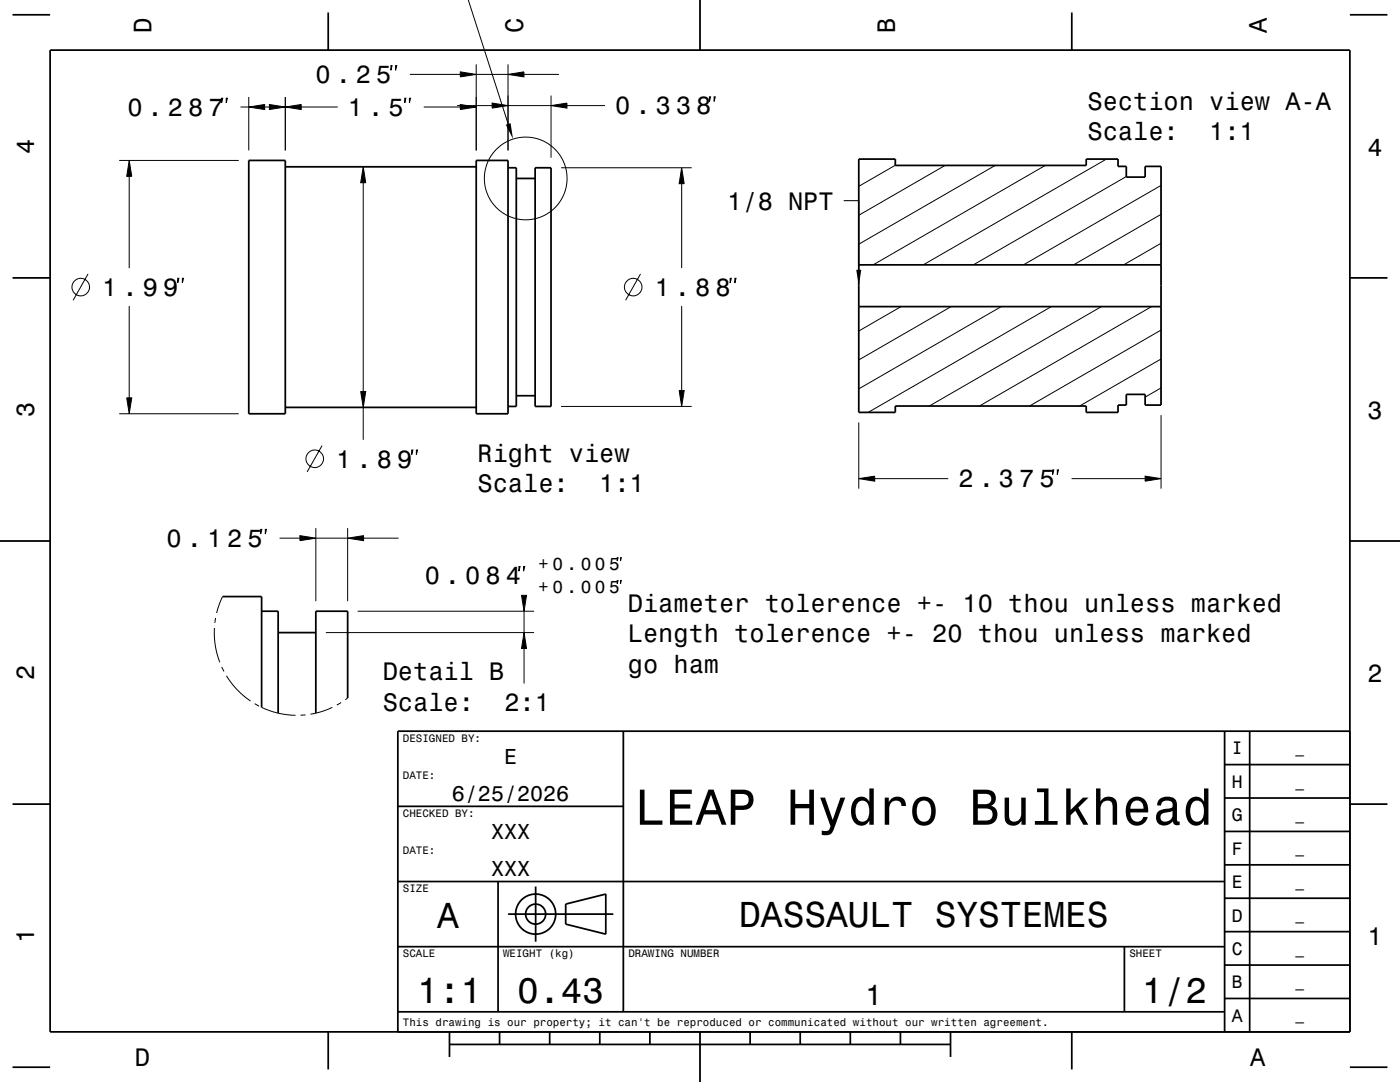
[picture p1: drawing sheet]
<svg xmlns="http://www.w3.org/2000/svg" width="279mm" height="216mm" viewBox="0 0 279 216" stroke-linecap="round" stroke-linejoin="round" font-family="sans-serif">
<g fill="none" stroke="#000" stroke-width=".2">
<path d="M93.5 0l7.9 24.7M44.2 19.6h.2l-.2 .9zM45.2 19.6h.2l-.2 .9zM49.6 19.4v10.6M56.9 19.4v10.6M78 13.1h.2l-.2 .9zM78.9 13.1h.3l-.3 .9zM80.8 19.6h.2l-.2 .9zM81.7 19.6h.2l-.2 .9zM81.8 14.8h10.1M91.9 14.3l3.1 .5-3.1 .5zM95 12.8v17.2"/>
<path d="M95 14.8h6.4M101.4 14.8l3.2-.5v1zM101.4 12.8v17.2M104.6 14.8h6.9M110 19.1v12.4M141.6 19.3h.2l-.2 1zM142.5 19.3h.2l-.2 1zM23.8 32h23.8M25.8 32l.5 3.2h-1zM25.8 35.2v18.3M48 21.4h1.6M49.6 21.4l3.2-.5v1z"/>
<path d="M52.8 21.4h1M53.8 20.9l3.1 .5-3.1 .5zM56.9 21.4l3.2-.5v1zM60.1 21.4h7.3M72.5 33.3l.5 3.2h-1zM72.5 36.5v41.6M84.6 21.4h7.3M91.2 21.1h7M91.9 20.9l3.1 .5-3.1 .5zM98.2 20.6l3.2 .5-3.2 .5zM101.4 21.1h8.6M110 21.1l3.1-.5v1z"/>
<path d="M112 33.5h26M113.1 21.1h7.7M136 33.5l.5 3.2h-1zM136 36.7v16.8M178.7 33l-7.3 4.2M188.6 33l-17.2 10M198.6 33l-27.2 15.7M208.6 33l-34.3 19.8M220.8 31.7l-36.5 21.1M224.8 35.2l-30.5 17.6M231.7 37l-27.4 15.8M17.6 54.7l-3 5.2"/>
<path d="M35.5 55.5h.2l-.2 1zM36.4 55.5h.2l-.2 1zM127.8 54.7l-2.9 5.2M145.7 55.5h.3l-.3 1zM146.7 55.5h.2l-.2 1zM168.4 40h3v13.8M231.7 48.5l-7.4 4.3M231.7 42.8l-17.4 10M25.3 79.4h1l-.5 3.2zM25.8 61.1v18.3M72 78.1h1l-.5 3.2zM135.5 77.9h1l-.5 3.2z"/>
<path d="M136 61.1v16.8M179.8 61.2l-8.4 4.9M189.8 61.2l-18.4 10.6M199.8 61.2l-28.4 16.4M209.8 61.2l-36.5 21.1M219.8 61.2l-34.3 19.8M229.8 61.2l-34.3 19.8M231.7 77.4l-3.2 1.8M231.7 71.6l-16.2 9.4M231.7 65.9l-26.2 15.1M23.8 82.6h23.8M64.3 88.9l-3 5.3"/>
<path d="M72.5 81.3v6.5M82.2 89.8h.2l-.2 .9zM83.1 89.8h.2l-.2 .9zM112 81.1h26M171.4 95.5l3.2-.5v1zM171.4 84.3v13.2M174.6 95.5h14.6M210.1 93.8h.2l-.2 .9zM211 93.8h.2l-.2 .9zM213.9 95.5h14.6M228.5 95l3.2 .5-3.2 .5zM231.7 82.8v14.7"/>
<path d="M44.4 119l-1.2 3.3M52 105.6h.2l-.2 1zM52.9 105.6h.3l-.3 1zM55.8 107.4h4.1M59.9 106.9l3.1 .5-3.1 .5zM63 105.4v14.6M63 107.4h6.4M69.4 107.4l3.2-.5v1zM69.4 105.4v14.6M72.6 107.4h6.9M103.6 113h.2l-.2 1zM104.1 118.8h1l-.5 3.2z"/>
<path d="M104.5 113h.2l-.2 1zM123.2 111.3h.1l-.1 .6zM123.2 115.8h.1l-.1 .7zM123.8 111.3h.2l-.2 .6zM123.8 115.8h.2l-.2 .7zM42.8 125.3l.2 3.5 .9 3.4M43 123.3l-.1 1M44.3 133.1l.4 .9M45.2 134.8l2.1 2.8 2.7 2.3M65 126.2h41.6M69.4 139.3l-.5 .3M71.4 122h35.2"/>
<path d="M104.6 126.2l.5 3.2h-1zM104.6 122v4.2M104.6 129.4v7M50.8 140.4l.9 .5M52.2 141.1h.1M52.2 141.1l3.3 1.2M55.5 142.3h.1M55.5 142.3l3.5 .4M61 142.6l-1 .1M66.3 141.1l-2.1 .9-2.2 .5M68.1 140.2l-.9 .5"/>
<circle cx="104.9" cy="35.6" r="8.3"/>
<circle cx="16.1" cy="57.3" r="1.75"/>
<circle cx="126.4" cy="57.3" r="1.76"/>
<circle cx="62.8" cy="91.5" r="1.75"/>
</g>
<g fill="none" stroke="#000" stroke-width=".35">
<path d="M2.5 2.9h7.5M10 10h259.4v195.9h-259.4zM65.5 2.5v7.5M139.7 0v10M213.9 2.5v7.5M269.4 2.9h7.5M49.6 32h7.3v50.6h-7.3zM56.9 33.3h38.1M95 32h6.4v50.6h-6.4zM101.4 33.5h1.6v47.6h-1.6M103 35.6h3.8M106.8 33.5h3.2v47.6h-3.2z"/>
<path d="M171.4 31.7h7.3v1.3h38.1v-1.3h6.3v1.5h1.7v2.1h3.7v-2.1h3.2v47.6h-3.2v-2.1h-3.7v2.1h-1.7v1.5h-6.3v-1.3h-38.1v1.3h-7.3zM2.5 55.4h7.5M171.4 52.8h60.3M269.4 55.4h7.5M103 79h3.8M171.4 61.2h60.3M56.9 81.3h38.1M0 107.9h10M44.4 119h7.8v22.1M269.4 107.9h10M52.2 122h3.3v20.3M55.5 126.2h7.5"/>
<path d="M69.4 139.3v-17.3h-6.4v20.3M124.4 145.9v56M244.4 159.2h25M244.4 152.6h25M244.4 145.9v60M249.4 145.9v60M269.4 145.9h-190v60M2.5 160.5h7.5M79.4 175.9h165M79.4 160.9h45M99.4 175.9v26M106.9 176.9v11"/>
<path d="M244.4 179.2h25M244.4 172.6h25M244.4 165.9h25M269.4 160.5h7.5M79.4 188.9h165M101.4 182.4h21M112.9 180.4l8-2v8l-8-2zM224.4 188.9v13M244.4 199.2h25M244.4 192.6h25M244.4 185.9h25M2.5 213h7.5"/>
<path d="M65.5 205.9v7.5M79.4 201.9h165M89.7 208.4h100M89.7 205.9v5M99.7 205.9v2.5M109.7 205.9v2.5M119.7 205.9v2.5M129.7 205.9v2.5M139.7 205.9v10M149.7 205.9v2.5M159.7 205.9v2.5M169.7 205.9v2.5"/>
<path d="M179.7 205.9v2.5M189.7 205.9v5M213.9 205.9v7.5M269.4 213h7.5"/>
<circle cx="106.9" cy="182.4" r="2"/>
<circle cx="106.9" cy="182.4" r="4"/>
</g>
<g fill="#000">
<path d="M91.9 14.3l3.1 .5-3.1 .5z" fill-rule="evenodd"/>
<path d="M101.4 14.8l3.2-.5v1z" fill-rule="evenodd"/>
<path d="M25.8 32l.5 3.2h-1z" fill-rule="evenodd"/>
<path d="M49.6 21.4l3.2-.5v1z" fill-rule="evenodd"/>
<path d="M53.8 20.9l3.1 .5-3.1 .5z" fill-rule="evenodd"/>
<path d="M56.9 21.4l3.2-.5v1z" fill-rule="evenodd"/>
<path d="M72.5 33.3l.5 3.2h-1z" fill-rule="evenodd"/>
<path d="M91.9 20.9l3.1 .5-3.1 .5z" fill-rule="evenodd"/>
<path d="M98.2 20.6l3.2 .5-3.2 .5z" fill-rule="evenodd"/>
<path d="M100.9 24.9l1-.3 .5 3.2z" fill-rule="evenodd"/>
<path d="M110 21.1l3.1-.5v1z" fill-rule="evenodd"/>
<path d="M136 33.5l.5 3.2h-1z" fill-rule="evenodd"/>
<path d="M170.9 53.8h1l-.5 3.2z" fill-rule="evenodd"/>
<path d="M25.3 79.4h1l-.5 3.2z" fill-rule="evenodd"/>
<path d="M72 78.1h1l-.5 3.2z" fill-rule="evenodd"/>
<path d="M135.5 77.9h1l-.5 3.2z" fill-rule="evenodd"/>
<path d="M171.4 95.5l3.2-.5v1z" fill-rule="evenodd"/>
<path d="M228.5 95l3.2 .5-3.2 .5z" fill-rule="evenodd"/>
<path d="M59.9 106.9l3.1 .5-3.1 .5z" fill-rule="evenodd"/>
<path d="M69.4 107.4l3.2-.5v1z" fill-rule="evenodd"/>
<path d="M104.1 118.8h1l-.5 3.2z" fill-rule="evenodd"/>
<path d="M104.6 126.2l.5 3.2h-1z" fill-rule="evenodd"/>
</g>
<text font-size="10.1" x="126.7" y="164.6">LEAP Hydro Bulkhead</text>
<g font-size="7.2">
<text x="87.2" y="185.2">A</text>
<text x="147.5" y="185">DASSAULT SYSTEMES</text>
<text x="83.2" y="200.2">1:1</text>
<text x="103.2" y="200.2">0.43</text>
<text x="227.9" y="200.2">1/2</text>
</g>
<text font-size="5.8" x="172.7" y="200.5">1</text>
<g font-size="5">
<text x="30.2" y="6.5" transform="rotate(-90 30.2 6.5)">D</text>
<text x="104.4" y="6.5" transform="rotate(-90 104.4 6.5)">C</text>
<text x="178.6" y="6.5" transform="rotate(-90 178.6 6.5)">B</text>
<text x="252.8" y="6.5" transform="rotate(-90 252.8 6.5)">A</text>
<text x="62.9" y="16.6">0 . 2 5</text>
<text x="25.4" y="23.1">0 . 2 8 7</text>
<text x="69.4" y="23.1">1 . 5</text>
<text x="122.8" y="22.8">0 . 3 3 8</text>
<text x="217" y="21.9">Section view A-A</text>
<text x="217" y="27.9">Scale:</text>
<text x="241.3" y="27.9">1:1</text>
<text x="6.8" y="30.7" transform="rotate(-90 6.8 30.7)">4</text>
<text x="272.9" y="31">4</text>
<text x="145.1" y="41.9">1/8 NPT</text>
<text x="20.4" y="59">1 . 9 9</text>
<text x="130.7" y="59">1 . 8 8</text>
<text x="6.8" y="83.2" transform="rotate(-90 6.8 83.2)">3</text>
<text x="272.9" y="83.5">3</text>
<text x="67.1" y="93.3">1 . 8 9</text>
<text x="95.3" y="92.1">Right view</text>
<text x="95.3" y="98.2">Scale:</text>
<text x="119.6" y="98.2">1:1</text>
<text x="191.3" y="97.3">2 . 3 7 5</text>
<text x="33.2" y="109.1">0 . 1 2 5</text>
<text x="84.8" y="116.5">0 . 0 8 4</text>
<text x="125.3" y="122.1">Diameter tolerence +- 10 thou unless marked</text>
<text x="125.3" y="128.2">Length tolerence +- 20 thou unless marked</text>
<text x="6.8" y="135.7" transform="rotate(-90 6.8 135.7)">2</text>
<text x="76.4" y="135.7">Detail B</text>
<text x="125.3" y="134.2">go ham</text>
<text x="272.9" y="136">2</text>
<text x="76.4" y="141.8">Scale:</text>
<text x="100.7" y="141.8">2:1</text>
<text x="6.8" y="188.2" transform="rotate(-90 6.8 188.2)">1</text>
<text x="272.9" y="188.5">1</text>
<text x="26.9" y="212.7">D</text>
<text x="249.5" y="212.7">A</text>
</g>
<g font-size="4.3">
<text x="100.6" y="152.4">E</text>
<text x="90.2" y="159.9">6/25/2026</text>
<text x="98" y="167.4">XXX</text>
<text x="98" y="174.9">XXX</text>
</g>
<g font-size="3.6">
<text x="245.8" y="150.5">I</text>
<text x="245.8" y="157.2">H</text>
<text x="245.8" y="163.9">G</text>
<text x="245.8" y="170.5">F</text>
<text x="245.8" y="177.2">E</text>
<text x="245.8" y="183.9">D</text>
<text x="245.8" y="190.5">C</text>
<text x="245.8" y="197.2">B</text>
<text x="245.8" y="203.9">A</text>
</g>
<g font-size="3.5">
<text x="107.4" y="113.7">+ 0 . 0 0 5</text>
<text x="107.4" y="118.3">+ 0 . 0 0 5</text>
</g>
<g font-size="2.9">
<text x="258.5" y="150.3">_</text>
<text x="258.5" y="156.9">_</text>
<text x="258.5" y="163.6">_</text>
<text x="258.5" y="170.3">_</text>
<text x="258.5" y="176.9">_</text>
<text x="258.5" y="183.6">_</text>
<text x="258.5" y="190.3">_</text>
<text x="258.5" y="196.9">_</text>
<text x="258.5" y="203.6">_</text>
</g>
<g font-size="2.2">
<text x="80.4" y="148">DESIGNED BY:</text>
<text x="80.4" y="155.5">DATE:</text>
<text x="80.4" y="163">CHECKED BY:</text>
<text x="80.4" y="170.5">DATE:</text>
<text x="80.4" y="178">SIZE</text>
<text x="80.4" y="191">SCALE</text>
<text x="100.4" y="191">WEIGHT (kg)</text>
<text x="125.4" y="191">DRAWING NUMBER</text>
<text x="225.4" y="191">SHEET</text>
<text x="80.4" y="204.7">This drawing is our property; it can't be reproduced or communicated without our written agreement.</text>
</g>
</svg>
